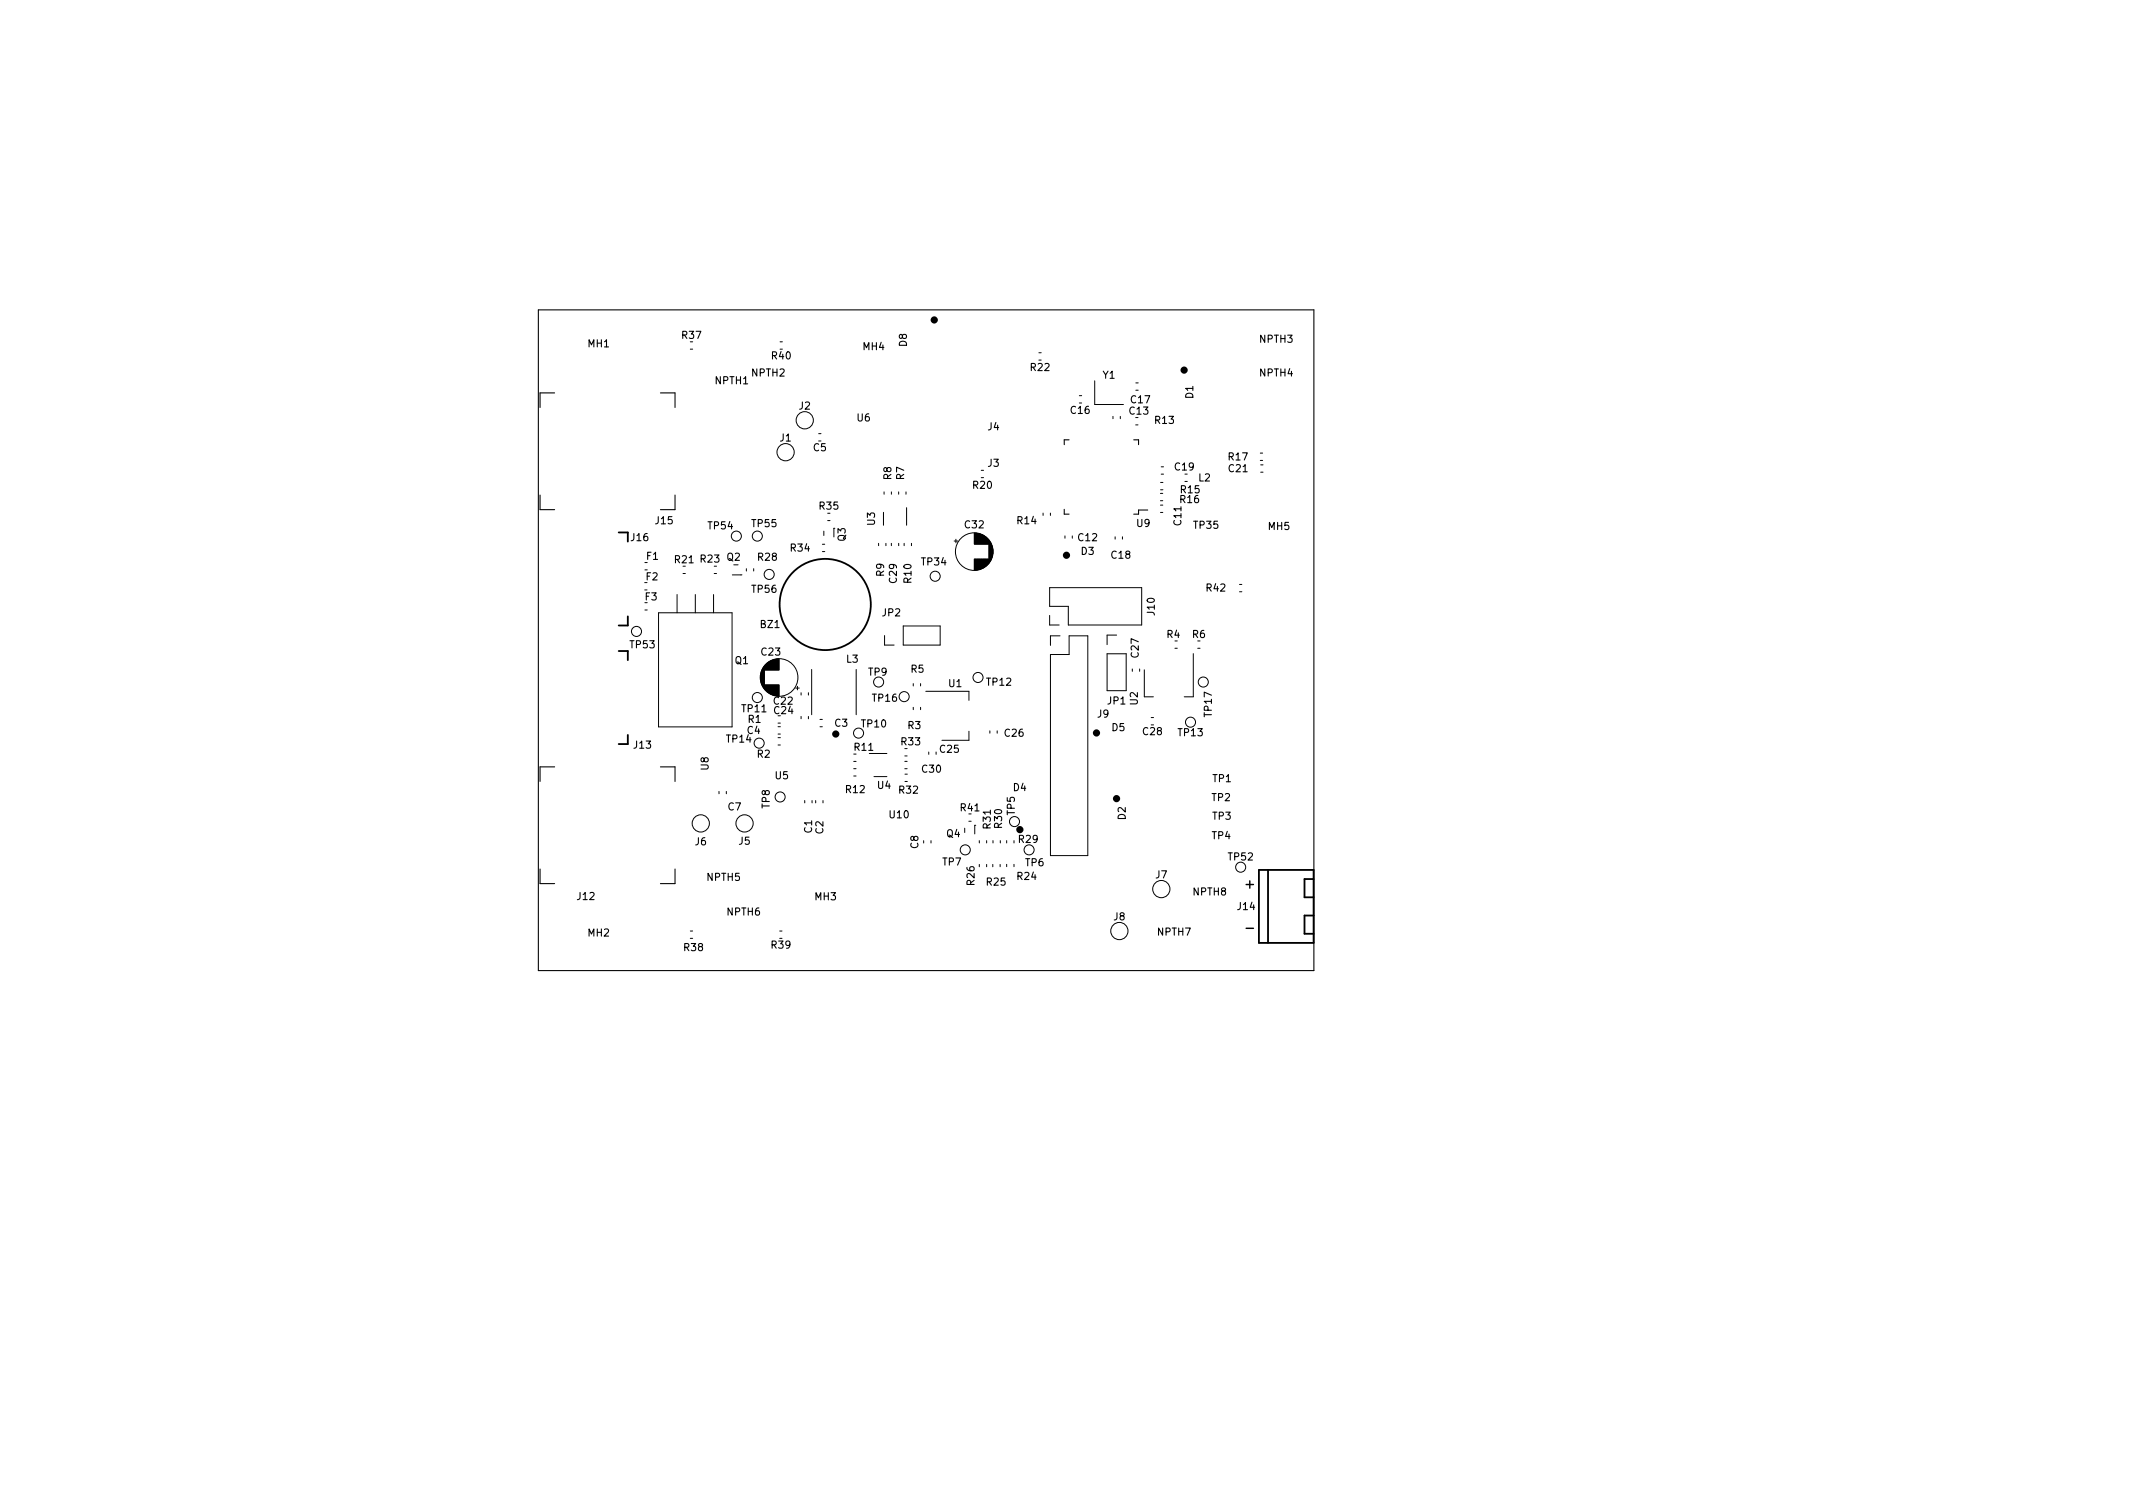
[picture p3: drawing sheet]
<svg xmlns="http://www.w3.org/2000/svg" width="297mm" height="210mm" viewBox="0 0 297 210" stroke-linecap="round" stroke-linejoin="round" font-family="sans-serif">
<path d="M173.5 129.3h1.1M173.5 123.2h1.1M174 122.7v1" fill="none" stroke="#000" stroke-width=".2"/>
<g fill="none" stroke="#000" stroke-width=".15">
<path d="M75 43.1h108v92h-108zM77.2 54.7h-2v2M92 54.7h2v2M75.2 68.9v2.1h2M94 68.9v2.1h-2M148.2 70.9v.7h.7M148.9 61.2h-.7v.7M157.9 61.2h.7v.7M159.8 71h-1.2v.6h-.7M77.2 106.8h-2v2M92 106.8h2v2M75.2 121v2h2"/>
<path d="M94 121v2h-2"/>
</g>
<g fill="none" stroke="#000" stroke-width=".14">
<path d="M96.1 48.6h.4M108.6 47.6h.4M144.7 50.1h.3M144.7 49.1h.3M150.3 55.1h.3M152.4 53v3.3h4M155 58v.3M156 58v.3M158.2 59.2h.3M158.2 54.3h.3M158.2 53.3h.3M95.1 79.9h.3"/>
<path d="M99.5 79.9h.3M99.5 78.8h.3M102.2 78.6h.6M103.9 79.2v.3M105 79.2v.3M114 60.4h.3M114.5 76.8h.4M114.5 75.8h.4M114.7 74v.6M115.3 71.5h.3M115.3 72.5h.3M116.1 73.6h.1"/>
<path d="M116.1 73.6v1.2M122.4 75.7v.3M123 71.3v1.8M123.1 68.5v.3M123.4 75.7v.3M124.1 75.7v.3M124.1 68.5v.3M125.1 68.5v.3M125.2 75.7v.3M125.9 75.7v.3M126.2 68.5v.3M126.3 70.7v2.4"/>
<path d="M126.9 75.7v.3M132.9 75.3h.5M133.1 75.1v.5M135.7 74.2v1.6M135.7 77.8v1.6M135.8 74.2v1.6M135.8 77.8v1.6M135.9 74.2v1.6M135.9 77.8v1.6M136 74.2v1.6M136 77.8v1.6M136 74.3v1.5"/>
<path d="M136.1 74.3v1.5M136.1 77.8v1.6M136.2 74.3v1.5M136.2 77.8v1.5M136.3 74.3v1.5M136.3 77.8v1.5M136.4 74.3v1.5M136.4 77.8v1.5M136.5 74.4v1.4M136.5 77.8v1.5M136.6 74.4v1.4M136.6 77.8v1.4"/>
<path d="M136.6 66.5h.4M136.6 65.5h.4M136.7 74.4v1.4M136.7 77.8v1.4M136.8 74.5v1.3M136.8 77.8v1.4M136.8 77.8v1.3M136.9 74.5v1.3M136.9 77.8v1.3M137 74.6v1.2M137 77.8v1.3M137 77.8v1.2"/>
<path d="M137.1 74.6v1.2M137.1 77.8v1.2M137.1 74.7v1.1M137.2 74.7v1.1M137.2 77.8v1.1M137.3 74.8v1M137.3 77.8v1M137.4 74.8v1M137.4 77.8v1M137.4 74.9v.9M137.4 77.8v.9M137.5 74.9v.9"/>
<path d="M137.5 77.8v.9M137.5 75v.8M137.5 77.8v.8M137.6 75v.8M137.6 77.8v.8M137.6 75.1v.7M137.6 77.8v.7M137.7 75.2v.6M137.7 77.8v.7M137.7 75.2v3.2M137.8 75.3v3.1M137.8 75.3v3"/>
<path d="M137.8 75.4v2.9M137.9 75.4v2.8M137.9 75.5v2.6M138 75.6v2.5M138 75.6v2.4M138 75.7v2.2M138.1 75.8v2M138.1 75.9v1.8M138.2 76v1.6M138.2 76.1v1.4M138.2 76.3v1M138.3 76.5v.6"/>
<path d="M145.3 71.4v.4M146.3 71.4v.4M148.3 74.6v.3M149.3 74.6v.3M155.3 74.7v.4M156.3 74.7v.4M161.6 69.7h.3M161.6 68.7h.3M161.6 71.4h.3M161.6 70.3h.3M161.6 68.2h.3M161.6 67.2h.3"/>
<path d="M161.7 66h.3M161.7 65h.3M165 66h.3M165 67h.3M175.5 63.1h.3M175.5 64.1h.3M175.6 64.7h.3M175.6 65.7h.3M89.8 84.9h.3M91.7 85.3h10.2v15.9h-10.2zM94.3 82.8v2.5M96.8 82.8v2.5"/>
<path d="M99.4 82.8v2.5M102 80h1.2M103.2 80h.1M105.9 94.1v.5M105.9 93.8v1.1M106 93.7v1.3M106 93.5v1.6M106.1 93.4v1.8M106.1 93.3v2M106.1 93.2v2.2M106.2 93.2v2.3M106.2 93.1v2.5"/>
<path d="M106.3 93v2.7M106.3 92.9v2.9M106.4 92.8v3M106.4 92.8v3.1M106.5 92.7v3.2M106.5 92.7v.6M106.5 95.4v.6M106.5 92.6v.7M106.6 92.6v.7M106.6 95.4v.7M106.6 92.5v.8M106.7 92.5v.8"/>
<path d="M106.7 95.4v.8M106.7 92.4v.9M106.8 92.4v.9M106.8 95.4v.9M106.9 92.3v1M106.9 95.4v.9M106.9 95.4v1M107 92.2v1.1M107 95.4v1M107 95.4v1.1M107.1 92.2v1.1M107.1 95.4v1.1"/>
<path d="M107.1 92.1v1.2M107.2 92.1v1.2M107.2 95.4v1.2M107.3 92.1v1.2M107.3 95.4v1.2M107.3 92v1.3M107.4 92v1.3M107.4 95.4v1.3M107.5 92v1.3M107.5 95.4v1.3M107.5 91.9v1.4M107.6 91.9v1.4"/>
<path d="M107.6 95.4v1.3M107.6 95.4v1.4M107.7 91.9v1.4M107.7 95.4v1.4M107.8 91.9v1.4M107.8 95.4v1.4M107.8 91.8v1.5M107.9 91.8v1.5M107.9 95.4v1.4M107.9 95.4v1.5M108 91.8v1.5M108 95.4v1.5"/>
<path d="M108.1 91.8v1.5M108.1 95.4v1.5M108.2 91.8v1.5M108.2 95.4v1.5M108.3 91.8v1.5M108.3 95.4v1.5M108.4 91.8v1.5M108.4 95.4v1.5M108.5 91.8v1.5M108.5 95.4v1.5M110.8 95.8h.5M111.1 95.6v.5"/>
<path d="M111.6 96.5v.3M111.6 99.8v.3M112.6 96.5v.3M112.6 99.8v.3M113 93.2v6.3M119.2 93.2v6.3M123.2 88.5v1.3h1.3M125.8 87.2h5.1v2.6h-5.1zM127.2 95.2v.3M127.2 98.5v.3M128.2 95.2v.3M128.2 98.5v.3"/>
<path d="M128.9 96.3h6v1.2M146.2 81.8h12.8v5.2h-10.2v-2.6h-2.6zM146.2 85.7v1.3h1.3M147.6 88.5h-1.3v1.4M148.9 88.5h2.6v30.6h-5.2v-28h2.6zM154.2 91h2.6v5.2h-2.6zM155.5 88.4h-1.3v1.4M157.7 93.2v.3M158.7 93.2v.3M159.4 93.3v3.7h1.2M160.3 99.9h.3M163.6 90.3h.3"/>
<path d="M166.2 91v6h-1.3M166.8 90.3h.3M172.6 81.4h.3M172.6 82.4h.3M100.1 110.2v.3M101.1 110.2v.3M108.3 101.2h.4M108.3 102.2h.4M108.3 100.7h.4M108.3 102.7h.4M108.3 103.7h.4M112.1 111.5v.3"/>
<path d="M113.1 111.5v.3M113.6 111.5v.3M114.2 101.2h.3M114.2 100.2h.3M114.6 111.5v.3M118.9 107h.3M118.9 106h.3M118.9 108.1h.3M121.1 104.9h2.4M121.7 108.1h1.8M126 107h.3M126 106h.3"/>
<path d="M126 105.3h.3M126 108.8h.4M126 107.8h.4M128.6 117.1v.3M129.3 104.7v.3M129.6 117.1v.3M130.4 104.7v.3M134.3 115.3v.6M134.9 114.4h.3M134.9 101.8v1.3h-3.7M135.7 114.9h.1M135.7 114.9v1.2"/>
<path d="M136.4 117.1v.3M137.4 117.1v.3M137.8 101.8v.3M138.3 117.1v.3M138.9 101.8v.3M139.3 117.1v.3M140.2 117.1v.3M141.2 117.1v.3M96.1 130.7h.4M96.1 129.6h.4M108.6 129.6h.3M136.4 120.4v.3"/>
<path d="M137.4 120.4v.3M138.3 120.4v.3M139.3 120.4v.3M140.2 120.4v.3M141.2 120.4v.3"/>
<circle cx="112.1" cy="58.5" r="1.2"/>
<circle cx="102.5" cy="74.6" r=".7"/>
<circle cx="105.5" cy="74.6" r=".7"/>
<circle cx="107.1" cy="80" r=".7"/>
<circle cx="109.4" cy="63" r="1.2"/>
<circle cx="135.7" cy="76.8" r="2.62"/>
<circle cx="88.6" cy="87.9" r=".7"/>
<circle cx="105.5" cy="97.1" r=".7"/>
<circle cx="108.5" cy="94.3" r="2.62"/>
<circle cx="122.4" cy="95" r=".7"/>
<circle cx="125.9" cy="97" r=".7"/>
<circle cx="130.2" cy="80.2" r=".7"/>
<circle cx="136.2" cy="94.3" r=".7"/>
<circle cx="167.6" cy="95" r=".7"/>
<circle cx="97.6" cy="114.7" r="1.2"/>
<circle cx="103.7" cy="114.7" r="1.2"/>
<circle cx="105.7" cy="103.5" r=".7"/>
<circle cx="108.6" cy="111" r=".7"/>
<circle cx="119.6" cy="102.1" r=".7"/>
<circle cx="134.4" cy="118.3" r=".7"/>
<circle cx="141.3" cy="114.4" r=".7"/>
<circle cx="143.3" cy="118.3" r=".7"/>
<circle cx="165.8" cy="100.6" r=".7"/>
<circle cx="155.9" cy="129.6" r="1.2"/>
<circle cx="161.7" cy="123.8" r="1.2"/>
<circle cx="172.8" cy="120.8" r=".7"/>
</g>
<g fill="none" stroke="#000" stroke-width=".5">
<circle cx="130.1" cy="44.6" r=".25"/>
<circle cx="164.9" cy="51.5" r=".25"/>
<circle cx="148.5" cy="77.3" r=".25"/>
<circle cx="116.4" cy="102.2" r=".25"/>
<circle cx="142" cy="115.5" r=".25"/>
<circle cx="152.7" cy="102.1" r=".25"/>
<circle cx="155.5" cy="111.2" r=".25"/>
</g>
<g fill="none" stroke="#000" stroke-width=".25">
<path d="M86.2 74.1h1.2v1.3M86.2 90.7h1.2v1.2M87.4 85.8v1.3h-1.2M87.4 102.3v1.3h-1.2M175.3 121.1h7.6v10.2h-7.6zM176.6 121.1v10.2M182.9 127.5h-1.2v2.5h1.2M182.9 122.4h-1.2v2.5h1.2"/>
<circle cx="114.9" cy="84.2" r="6.3"/>
</g>
<g font-size="1.4">
<text x="95" y="47.2">R37</text>
<text x="175.4" y="47.7">NPTH3</text>
<text x="81.9" y="48.4">MH1</text>
<text x="99.6" y="53.5">NPTH1</text>
<text x="104.7" y="52.4">NPTH2</text>
<text x="107.5" y="50">R40</text>
<text x="120.2" y="48.8">MH4</text>
<text x="126.3" y="48.2" transform="rotate(-90 126.3 48.2)">D8</text>
<text x="143.6" y="51.7">R22</text>
<text x="153.6" y="52.7">Y1</text>
<text x="175.4" y="52.4">NPTH4</text>
<text x="111.3" y="57">J2</text>
<text x="119.4" y="58.7">U6</text>
<text x="137.6" y="59.9">J4</text>
<text x="149.1" y="57.6">C16</text>
<text x="157.3" y="57.7">C13</text>
<text x="157.5" y="56.1">C17</text>
<text x="160.9" y="59">R13</text>
<text x="166.2" y="55.5" transform="rotate(-90 166.2 55.5)">D1</text>
<text x="108.6" y="61.5">J1</text>
<text x="113.3" y="62.8">C5</text>
<text x="137.6" y="65">J3</text>
<text x="163.6" y="65.5">C19</text>
<text x="171.1" y="64.1">R17</text>
<text x="171.1" y="65.7">C21</text>
<text x="114.1" y="71">R35</text>
<text x="124.1" y="66.8" transform="rotate(-90 124.1 66.8)">R8</text>
<text x="125.9" y="66.8" transform="rotate(-90 125.9 66.8)">R7</text>
<text x="135.5" y="68.1">R20</text>
<text x="164.4" y="70">R16</text>
<text x="164.5" y="68.7">R15</text>
<text x="166.9" y="67">L2</text>
<text x="87.9" y="75.3">J16</text>
<text x="90" y="77.9">F1</text>
<text x="91.3" y="73">J15</text>
<text x="98.7" y="73.7">TP54</text>
<text x="104.8" y="73.4">TP55</text>
<text x="110.1" y="76.8">R34</text>
<text x="117.7" y="75.3" transform="rotate(-90 117.7 75.3)">Q3</text>
<text x="121.8" y="73.1" transform="rotate(-90 121.8 73.1)">U3</text>
<text x="134.4" y="73.6">C32</text>
<text x="141.7" y="73">R14</text>
<text x="150.2" y="75.3">C12</text>
<text x="150.6" y="77.3">D3</text>
<text x="154.8" y="77.8">C18</text>
<text x="158.3" y="73.4">U9</text>
<text x="164.5" y="73.1" transform="rotate(-90 164.5 73.1)">C11</text>
<text x="166.3" y="73.6">TP35</text>
<text x="176.6" y="73.8">MH5</text>
<text x="89.9" y="83.6">F3</text>
<text x="90" y="80.8">F2</text>
<text x="94" y="78.4">R21</text>
<text x="97.6" y="78.3">R23</text>
<text x="101.2" y="78.1">Q2</text>
<text x="104.8" y="82.5">TP56</text>
<text x="105.6" y="78.1">R28</text>
<text x="123.1" y="80.2" transform="rotate(-90 123.1 80.2)">R9</text>
<text x="124.9" y="81.1" transform="rotate(-90 124.9 81.1)">C29</text>
<text x="126.9" y="81.1" transform="rotate(-90 126.9 81.1)">R10</text>
<text x="128.4" y="78.7">TP34</text>
<text x="168" y="82.4">R42</text>
<text x="105.9" y="87.4">BZ1</text>
<text x="122.9" y="85.8">JP2</text>
<text x="160.8" y="85.6" transform="rotate(-90 160.8 85.6)">J10</text>
<text x="162.5" y="88.8">R4</text>
<text x="166.1" y="88.8">R6</text>
<text x="87.8" y="90.3">TP53</text>
<text x="102.4" y="92.5">Q1</text>
<text x="106.1" y="91.3">C23</text>
<text x="117.9" y="92.3">L3</text>
<text x="121" y="94.1">TP9</text>
<text x="126.9" y="93.7">R5</text>
<text x="132.1" y="95.7">U1</text>
<text x="137.5" y="95.5">TP12</text>
<text x="158.6" y="91.5" transform="rotate(-90 158.6 91.5)">C27</text>
<text x="103.4" y="99.2">TP11</text>
<text x="104.2" y="100.6">R1</text>
<text x="107.8" y="98.1">C22</text>
<text x="107.8" y="99.4">C24</text>
<text x="116.3" y="101.2">C3</text>
<text x="120" y="101.3">TP10</text>
<text x="121.6" y="97.7">TP16</text>
<text x="126.4" y="101.5">R3</text>
<text x="152.8" y="99.9">J9</text>
<text x="154.3" y="98.1">JP1</text>
<text x="154.9" y="101.8">D5</text>
<text x="158.4" y="98.1" transform="rotate(-90 158.4 98.1)">U2</text>
<text x="168.7" y="99.7" transform="rotate(-90 168.7 99.7)">TP17</text>
<text x="88.3" y="104.2">J13</text>
<text x="98.7" y="107.2" transform="rotate(-90 98.7 107.2)">U8</text>
<text x="101.2" y="103.4">TP14</text>
<text x="104.1" y="102.2">C4</text>
<text x="105.5" y="105.5">R2</text>
<text x="119" y="104.5">R11</text>
<text x="125.5" y="103.8">R33</text>
<text x="128.4" y="107.6">C30</text>
<text x="130.9" y="104.8">C25</text>
<text x="139.9" y="102.6">C26</text>
<text x="159.2" y="102.4">C28</text>
<text x="164.1" y="102.5">TP13</text>
<text x="101.4" y="112.8">C7</text>
<text x="107.2" y="112.5" transform="rotate(-90 107.2 112.5)">TP8</text>
<text x="108" y="108.5">U5</text>
<text x="117.8" y="110.4">R12</text>
<text x="122.2" y="109.8">U4</text>
<text x="123.9" y="113.9">U10</text>
<text x="125.2" y="110.5">R32</text>
<text x="133.8" y="113">R41</text>
<text x="141.1" y="110.1">D4</text>
<text x="141.3" y="113.5" transform="rotate(-90 141.3 113.5)">TP5</text>
<text x="168.8" y="111.5">TP2</text>
<text x="168.9" y="108.9">TP1</text>
<text x="96.8" y="117.7">J6</text>
<text x="102.9" y="117.6">J5</text>
<text x="113.1" y="116" transform="rotate(-90 113.1 116)">C1</text>
<text x="114.6" y="116.1" transform="rotate(-90 114.6 116.1)">C2</text>
<text x="127.9" y="118.1" transform="rotate(-90 127.9 118.1)">C8</text>
<text x="131.8" y="116.6">Q4</text>
<text x="138" y="115.3" transform="rotate(-90 138 115.3)">R31</text>
<text x="139.5" y="115.3" transform="rotate(-90 139.5 115.3)">R30</text>
<text x="141.9" y="117.4">R29</text>
<text x="156.8" y="114.1" transform="rotate(-90 156.8 114.1)">D2</text>
<text x="168.8" y="116.9">TP4</text>
<text x="168.9" y="114.1">TP3</text>
<text x="171.1" y="119.8">TP52</text>
<text x="80.4" y="125.3">J12</text>
<text x="98.5" y="122.6">NPTH5</text>
<text x="113.5" y="125.3">MH3</text>
<text x="131.3" y="120.5">TP7</text>
<text x="135.7" y="123.2" transform="rotate(-90 135.7 123.2)">R26</text>
<text x="137.4" y="123.3">R25</text>
<text x="141.7" y="122.5">R24</text>
<text x="142.8" y="120.6">TP6</text>
<text x="161" y="122.3">J7</text>
<text x="166.2" y="124.7">NPTH8</text>
<text x="81.9" y="130.4">MH2</text>
<text x="101.3" y="127.5">NPTH6</text>
<text x="155.1" y="128.1">J8</text>
<text x="161.2" y="130.3">NPTH7</text>
<text x="172.4" y="126.7">J14</text>
<text x="95.3" y="132.4">R38</text>
<text x="107.5" y="132.1">R39</text>
</g>
</svg>
